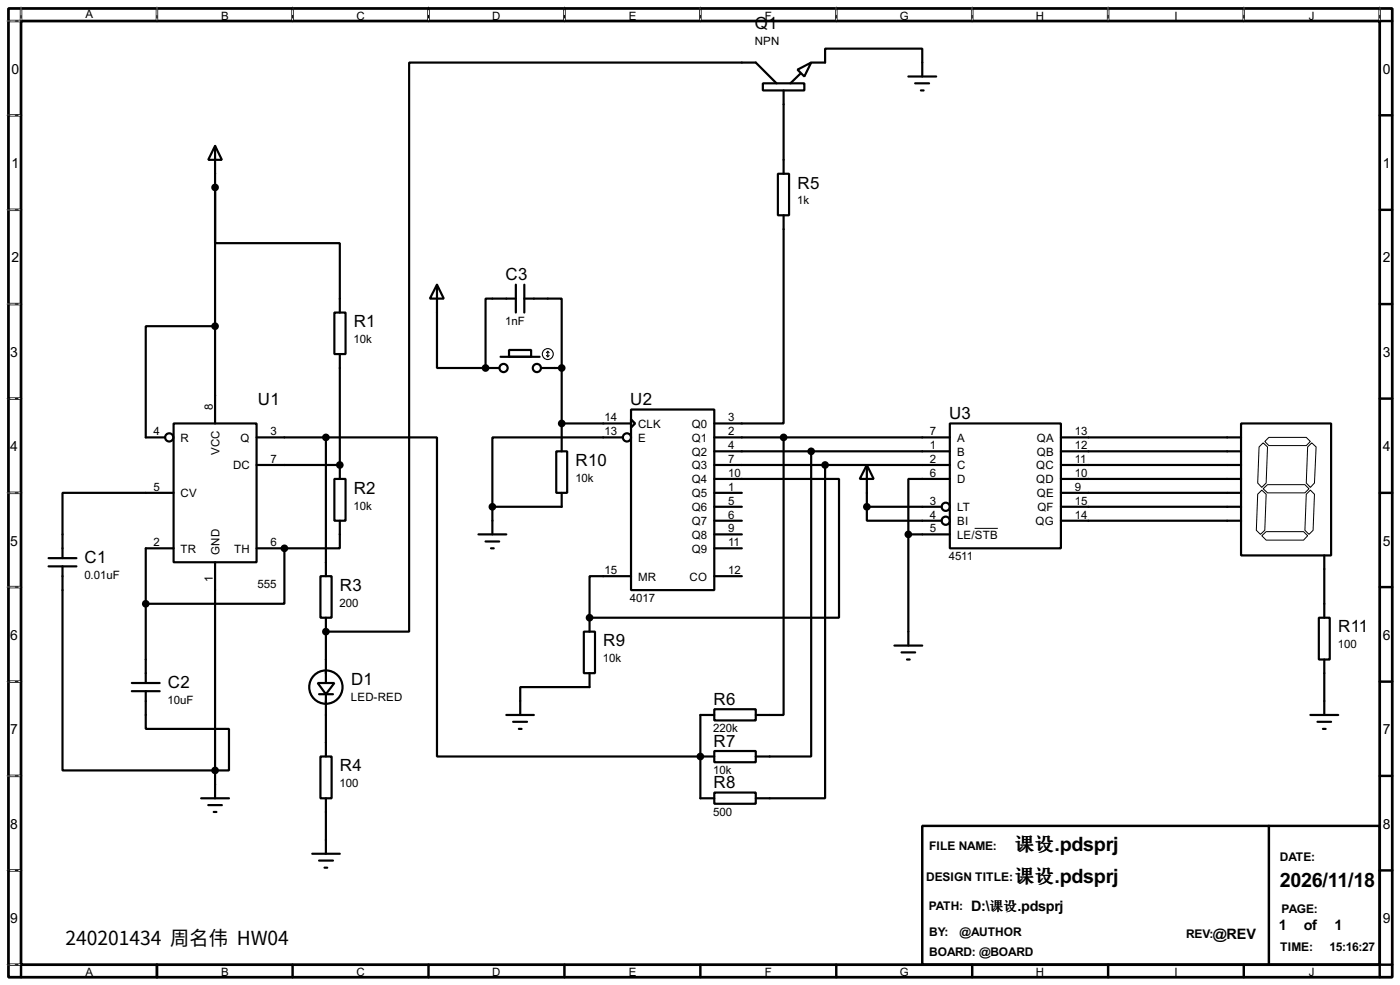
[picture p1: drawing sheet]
<svg xmlns="http://www.w3.org/2000/svg" width="256mm" height="180mm" viewBox="0 0 256 180" stroke-linecap="round" stroke-linejoin="round" font-family="sans-serif">
<path d="M1.6 1.6h253.5v177.3h-253.5zM3.9 3.9h248.9v172.7h-248.9z" fill="none" stroke="#000" stroke-width=".5"/>
<g fill="none" stroke="#000" stroke-width=".45">
<path d="M3.9 1.6v2.3h-2.3M28.8 1.6v2.3M53.6 1.6v2.3M78.5 1.6v2.3M103.4 1.6v2.3M128.3 1.6v2.3M153.2 1.6v2.3M178.1 1.6v2.3M203 1.6v2.3M227.9 1.6v2.3M252.8 1.6v2.3h2.3M1.6 21.1h2.3"/>
<path d="M1.6 38.4h2.3M252.8 21.1h2.3M252.8 38.4h2.3M1.6 55.7h2.3M252.8 55.7h2.3M1.6 73h2.3M252.8 73h2.3M1.6 90.2h2.3M252.8 90.2h2.3M1.6 107.5h2.3M252.8 107.5h2.3M1.6 124.8h2.3"/>
<path d="M252.8 124.8h2.3M1.6 142h2.3M1.6 159.3h2.3M169 151.2h83.8v25.4h-83.8zM232.5 151.2v25.4M252.8 142h2.3M252.8 159.3h2.3M1.6 176.6h2.3v2.3M28.8 176.6v2.3M53.6 176.6v2.3M78.5 176.6v2.3M103.4 176.6v2.3"/>
<path d="M128.3 176.6v2.3M153.2 176.6v2.3M178.1 176.6v2.3M203 176.6v2.3M227.9 176.6v2.3M255.1 176.6h-2.3v2.3"/>
</g>
<g fill="none" stroke="#fff" stroke-width=".18">
<path d="M1.3 3.9h2.3M3.9 1.3v2.3M28.8 1.3v2.3M53.6 1.3v2.3M78.5 1.3v2.3M103.4 1.3v2.3M128.3 1.3v2.3M153.2 1.3v2.3M178.1 1.3v2.3M203 1.3v2.3M227.9 1.3v2.3M252.8 1.3v2.3"/>
<path d="M1.3 21.1h2.3M1.3 38.4h2.3M1.3 55.7h2.3M1.3 73h2.3M1.3 90.2h2.3M1.3 107.5h2.3M1.3 124.8h2.3M1.3 142h2.3M1.3 159.3h2.3M1.3 176.6h2.3"/>
</g>
<g fill="none" stroke="#000" stroke-width=".18" stroke-dasharray=".5 1">
<path d="M1.3 3.9h2.3M3.9 1.3v2.3M28.8 1.3v2.3M53.6 1.3v2.3M78.5 1.3v2.3M103.4 1.3v2.3M128.3 1.3v2.3M153.2 1.3v2.3M178.1 1.3v2.3M203 1.3v2.3M227.9 1.3v2.3M252.8 1.3v2.3"/>
<path d="M1.3 21.1h2.3M1.3 38.4h2.3M1.3 55.7h2.3M1.3 73h2.3M1.3 90.2h2.3M1.3 107.5h2.3M1.3 124.8h2.3M1.3 142h2.3M1.3 159.3h2.3M1.3 176.6h2.3"/>
</g>
<g fill="none" stroke="#000" stroke-width=".4">
<path d="M139.8 15.3h7.6v1.3h-7.6zM142.3 15.3l-3.8-3.8h-63.5v104.1h-15.3M143.6 16.6v15.2M146.1 12.8l2.5-1.3-1.2 2.5zM146.6 13.5l-1.8 1.8M148.6 11.5h2.6v-2.6h17.8v5.1M166.4 14h5.1M167.7 15.3h2.5M168.7 16.6h.5M39.4 26.7l1.3 2.6h-2.5zM39.4 34.3v10.2h22.9v12.7M39.4 26.7v50.8"/>
<path d="M142.5 31.8h2.1v7.6h-2.1zM143.6 39.4v38.1h-12.7M39.4 59.7h-12.7v20.4h3.6M61.3 57.2h2v7.6h-2zM80.1 52.1l1.2 2.6h-2.5zM80.1 52.1v15.3h8.9M94.5 54.7h-5.5v12.7M94.5 52.1v5.1M96.1 54.7h6.8v12.7M96.1 52.1v5.1M31.8 77.5h15.2v25.4h-15.2zM62.3 64.8v22.9"/>
<path d="M89 67.4h2.5M91.7 65.3h7.2M93.3 64.1h4v1.2h-4zM99.1 67.4h3.8M102.9 67.4v15.2M102.9 77.5h12.7M115.6 75h15.3v33h-15.3zM115.6 76.8l.8 .7-.8 .8zM174 77.5h20.4v22.9h-20.4zM227.4 77.5h16.5v24.2h-16.5zM31.8 90.2h-20.3v12M47 80.1h12.7"/>
<path d="M47 85.1h15.3M59.7 80.1h20.4v58.4h50.8M59.7 80.1v25.4M61.3 87.7h2v7.6h-2zM62.3 95.3v5.1h-10.2M87.7 97.8h5.1M89 99.1h2.5M90.2 92.8v5M101.9 82.6h2v7.6h-2zM102.9 90.2v2.6h-12.7M114.1 80.1h-23.9v12.7M130.9 87.7h22.8v25.4h-45.7"/>
<path d="M130.9 80.1h43.1M130.9 82.6h43.1M130.9 85.1h43.1M130.9 90.2h5M130.9 92.8h5M130.9 95.3h5M130.9 97.8h5M143.6 80.1v50.8h-5.1M148.6 82.6v55.9h-10.1M151.2 85.1v61h-12.7M158.8 85.1l1.3 2.6h-2.6zM158.8 92.8v2.5h13.7"/>
<path d="M158.8 92.8h13.7M158.8 85.1v7.7M166.4 97.8v20.4M166.4 97.8h7.6M174 87.7h-7.6v10.1M194.4 80.1h33M194.4 82.6h33M194.4 85.1h33M194.4 87.7h33M194.4 90.2h33M194.4 92.8h33M194.4 95.3h33"/>
<path d="M8.9 103.7h5.1M8.9 102.2h5.1M11.5 103.7v37.3h30.5v-7.6h-15.3v-6.9M31.8 100.4h-5.1v24.6M39.4 102.9v43.2M47 100.4h5.1M52.1 100.4v10.1h-25.4M58.7 105.5h2.1v7.6h-2.1zM59.7 113.1v11.9M90 100.4h.5M107 115.6h2v7.6h-2zM108 113.1v2.5"/>
<path d="M115.6 105.5h-7.6v7.6M130.9 100.4h5M130.9 105.5h5M163.9 118.2h5.1M165.2 119.4h2.5M241.6 113.1h2v7.6h-2zM242.6 101.7v11.4M24.2 126.5h5.1M24.2 125h5.1M58.2 125h3.1l-1.6 2.1zM58.5 127.1h2.5M58.7 138.5h2.1v7.6h-2.1z"/>
<path d="M59.7 127.1v11.4M92.8 130.9h5M94 132.1h2.6M95.1 133.4h.5M108 123.2v2.6h-12.7v5.1M130.9 129.8h7.6v2.1h-7.6zM130.9 137.5h7.6v2h-7.6zM130.9 130.9h-2.6v15.2h2.6M166.2 120.7h.5M240.1 130.9h5.1M241.4 132.1h2.5M242.4 133.4h.5"/>
<path d="M242.6 120.7v10.2M36.9 146.1h5.1M38.2 147.4h2.5M39.2 148.6h.5M57.2 156.3h5.1M58.5 157.5h2.5M59.5 158.8h.5M59.7 146.1v10.2M130.9 145.1h7.6v2h-7.6z"/>
<circle cx="92.2" cy="67.4" r=".75"/>
<circle cx="98.3" cy="67.4" r=".75"/>
<circle cx="31" cy="80.1" r=".75"/>
<circle cx="114.8" cy="80.1" r=".75"/>
<circle cx="173.2" cy="92.8" r=".75"/>
<circle cx="173.2" cy="95.3" r=".75"/>
<circle cx="59.7" cy="125.8" r="3.1"/>
</g>
<g fill="#000">
<circle cx="89" cy="67.4" r=".2"/>
<circle cx="62.3" cy="85.1" r=".2"/>
<circle cx="52.1" cy="100.4" r=".2"/>
<circle cx="59.7" cy="115.6" r=".2"/>
<circle cx="108" cy="113.1" r=".2"/>
<circle cx="128.3" cy="138.5" r=".2"/>
</g>
<path d="M178.6 96.7h4.2M230.4 90.5l.8-.8 .8 .8-.3 6.6-.8 .7-.7-.7zM230.7 81.8l.7-.7 .8 .7-.2 6.6-.8 .8-.8-.8zM231.2 98.1l.8-.8h6.8l.8 .8-.8 .8h-6.8zM231.4 89.5l.8-.8h6.9l.7 .8-.7 .7h-6.9zM231.7 80.8l.8-.7h6.8l.8 .7-.8 .8h-6.8zM239.3 90.5l.8-.8 .7 .8-.2 6.6-.8 .7-.7-.7zM239.6 81.8l.7-.7 .8 .7-.3 6.6-.7 .8-.8-.8z" fill="none" stroke="#000" stroke-width=".18"/>
<g fill="#000" stroke="#000" stroke-width=".4">
<circle cx="39.4" cy="34.3" r=".5"/>
<circle cx="39.4" cy="59.7" r=".5"/>
<circle cx="88.9" cy="67.4" r=".5"/>
<circle cx="102.9" cy="67.4" r=".5"/>
<circle cx="102.9" cy="77.5" r=".5"/>
<circle cx="59.7" cy="80.1" r=".5"/>
<circle cx="62.2" cy="85.1" r=".5"/>
<circle cx="90.2" cy="92.8" r=".5"/>
<circle cx="143.5" cy="80.1" r=".5"/>
<circle cx="148.6" cy="82.6" r=".5"/>
<circle cx="151.1" cy="85.1" r=".5"/>
<circle cx="158.8" cy="92.8" r=".5"/>
<circle cx="166.4" cy="97.8" r=".5"/>
<circle cx="26.7" cy="110.5" r=".5"/>
<circle cx="52.1" cy="100.4" r=".5"/>
<circle cx="59.7" cy="115.6" r=".5"/>
<circle cx="108" cy="113.1" r=".5"/>
<circle cx="128.3" cy="138.5" r=".5"/>
<circle cx="39.4" cy="141" r=".5"/>
</g>
<g fill="none" stroke="#000" stroke-width=".2">
<path d="M100.1 65.1l.3 .2M100.4 64.3v1M100.4 64.3l-.3 .3M100.4 64.3l.2 .3M100.6 65.1l-.2 .2"/>
<circle cx="100.3" cy="64.8" r="1"/>
</g>
<g font-size="4.1">
<text x="193.2" y="155.8">.pdsprj</text>
<text x="193.2" y="161.7">.pdsprj</text>
<text x="234.5" y="162.4">2026/11/18</text>
</g>
<g font-size="3.6">
<text x="186" y="155.8">课设</text>
<text x="186" y="161.7">课设</text>
</g>
<g font-size="3.5">
<text x="138.3" y="5.3">Q1</text>
<text x="146.1" y="34.5">R5</text>
<text x="92.6" y="51.3">C3</text>
<text x="64.8" y="59.9">R1</text>
<text x="47.3" y="74.1">U1</text>
<text x="115.5" y="74.1">U2</text>
<text x="173.9" y="76.7">U3</text>
<text x="105.5" y="85.3">R10</text>
<text x="64.8" y="90.4">R2</text>
<text x="15.5" y="103.1">C1</text>
<text x="62.3" y="108.2">R3</text>
<text x="110.5" y="118.3">R9</text>
<text x="245.2" y="115.8">R11</text>
<text x="30.8" y="125.9">C2</text>
<text x="64.3" y="125.4">D1</text>
<text x="130.7" y="129">R6</text>
<text x="130.7" y="136.7">R7</text>
<text x="62.3" y="141.2">R4</text>
<text x="130.7" y="144.3">R8</text>
<text x="12" y="172.9">240201434 周名伟 HW04</text>
</g>
<g font-size="3">
<text x="177.9" y="166.7">D:\</text>
<text x="186.4" y="166.7">.pdsprj</text>
<text x="222.2" y="171.8">@REV</text>
<text x="234.3" y="170.3">1</text>
<text x="238.9" y="170.3">of</text>
<text x="244.5" y="170.3">1</text>
</g>
<g font-size="2.9">
<text x="2.1" y="13.5">0</text>
<text x="253.4" y="13.5">0</text>
<text x="2.1" y="30.7">1</text>
<text x="253.4" y="30.7">1</text>
<text x="2.1" y="48">2</text>
<text x="253.4" y="48">2</text>
<text x="1.9" y="65.3">3</text>
<text x="253.4" y="65.3">3</text>
<text x="1.9" y="82.5">4</text>
<text x="253.4" y="82.5">4</text>
<text x="1.9" y="99.9">5</text>
<text x="253.4" y="99.9">5</text>
<text x="1.9" y="117.1">6</text>
<text x="253.4" y="117.1">6</text>
<text x="1.9" y="134.4">7</text>
<text x="253.4" y="134.4">7</text>
<text x="1.9" y="151.7">8</text>
<text x="253.4" y="151.7">8</text>
<text x="1.9" y="168.9">9</text>
<text x="253.4" y="168.9">9</text>
</g>
<g font-size="2.5">
<text x="170.2" y="155.6">FILE NAME:</text>
<text x="169.7" y="161.2">DESIGN TITLE:</text>
<text x="234.5" y="157.7">DATE:</text>
<text x="170.1" y="166.5">PATH:</text>
<text x="181.3" y="166.7">课设</text>
<text x="234.8" y="167.1">PAGE:</text>
<text x="170.2" y="171.4">BY:</text>
<text x="175.8" y="171.4">@AUTHOR</text>
<text x="217.3" y="171.6">REV:</text>
<text x="170.2" y="175">BOARD: @BOARD</text>
<text x="234.5" y="174.1">TIME:</text>
<text x="243.6" y="174.1">15:16:27</text>
</g>
<g font-size="2.4">
<text x="15.6" y="3.4">A</text>
<text x="40.5" y="3.6">B</text>
<text x="65.3" y="3.6">C</text>
<text x="90.2" y="3.6">D</text>
<text x="115.2" y="3.6">E</text>
<text x="140.1" y="3.6">F</text>
<text x="164.8" y="3.6">G</text>
<text x="189.8" y="3.6">H</text>
<text x="215.1" y="3.6">I</text>
<text x="239.8" y="3.6">J</text>
<text x="138.3" y="8.2">NPN</text>
<text x="146.1" y="37.4">1k</text>
<text x="92.6" y="59.4">1nF</text>
<text x="64.8" y="62.8">10k</text>
<text x="39" y="75" transform="rotate(-90 39 75)">8</text>
<text x="110.8" y="77.1">14</text>
<text x="133.4" y="77.1">3</text>
<text x="28.1" y="79.7">4</text>
<text x="33.1" y="80.8">R</text>
<text x="40.2" y="83.3" transform="rotate(-90 40.2 83.3)">VCC</text>
<text x="44.1" y="80.8">Q</text>
<text x="49.6" y="79.7">3</text>
<text x="110.8" y="79.7">13</text>
<text x="116.9" y="78.3">CLK</text>
<text x="116.9" y="80.8">E</text>
<text x="126.7" y="78.3">Q0</text>
<text x="126.7" y="80.8">Q1</text>
<text x="126.7" y="83.4">Q2</text>
<text x="133.4" y="79.7">2</text>
<text x="133.4" y="82.2">4</text>
<text x="170.4" y="79.7">7</text>
<text x="170.4" y="82.2">1</text>
<text x="175.3" y="80.8">A</text>
<text x="175.3" y="83.4">B</text>
<text x="189.9" y="80.8">QA</text>
<text x="189.9" y="83.4">QB</text>
<text x="196.9" y="79.7">13</text>
<text x="196.9" y="82.2">12</text>
<text x="28.1" y="89.8">5</text>
<text x="42.7" y="85.9">DC</text>
<text x="49.6" y="84.7">7</text>
<text x="105.4" y="88.2">10k</text>
<text x="126.7" y="85.9">Q3</text>
<text x="126.7" y="88.5">Q4</text>
<text x="133.4" y="84.7">7</text>
<text x="133.4" y="87.3">10</text>
<text x="133.4" y="89.8">1</text>
<text x="170.4" y="84.7">2</text>
<text x="170.4" y="87.3">6</text>
<text x="175.3" y="85.9">C</text>
<text x="175.3" y="88.5">D</text>
<text x="189.8" y="85.9">QC</text>
<text x="189.8" y="88.5">QD</text>
<text x="196.9" y="84.7">11</text>
<text x="196.9" y="87.3">10</text>
<text x="196.9" y="89.8">9</text>
<text x="33.1" y="91">CV</text>
<text x="64.8" y="93.3">10k</text>
<text x="126.7" y="91">Q5</text>
<text x="126.7" y="93.6">Q6</text>
<text x="133.4" y="92.4">5</text>
<text x="133.4" y="94.9">6</text>
<text x="170.4" y="92.4">3</text>
<text x="170.4" y="94.9">4</text>
<text x="175.3" y="93.6">LT</text>
<text x="189.9" y="91">QE</text>
<text x="190" y="93.6">QF</text>
<text x="196.9" y="92.4">15</text>
<text x="196.9" y="94.9">14</text>
<text x="28.1" y="100">2</text>
<text x="33.1" y="101.2">TR</text>
<text x="40.2" y="101.6" transform="rotate(-90 40.2 101.6)">GND</text>
<text x="42.9" y="101.2">TH</text>
<text x="49.6" y="100">6</text>
<text x="126.7" y="96.1">Q7</text>
<text x="126.7" y="98.6">Q8</text>
<text x="126.7" y="101.2">Q9</text>
<text x="133.4" y="97.4">9</text>
<text x="133.4" y="100">11</text>
<text x="170.4" y="97.4">5</text>
<text x="175.3" y="96.1">BI</text>
<text x="175.3" y="98.6">LE/STB</text>
<text x="189.7" y="96.1">QG</text>
<text x="15.5" y="106">0.01uF</text>
<text x="39" y="106.6" transform="rotate(-90 39 106.6)">1</text>
<text x="47.2" y="107.7">555</text>
<text x="110.8" y="105.1">15</text>
<text x="116.9" y="106.3">MR</text>
<text x="126.3" y="106.3">CO</text>
<text x="133.4" y="105.1">12</text>
<text x="173.8" y="102.6">4511</text>
<text x="62.2" y="111.1">200</text>
<text x="115.4" y="110.2">4017</text>
<text x="245.1" y="118.7">100</text>
<text x="110.5" y="121.2">10k</text>
<text x="30.7" y="128.9">10uF</text>
<text x="64.3" y="128.3">LED-RED</text>
<text x="130.7" y="134.1">220k</text>
<text x="130.7" y="141.7">10k</text>
<text x="62.2" y="144.1">100</text>
<text x="130.7" y="149.3">500</text>
<text x="15.6" y="178.7">A</text>
<text x="40.5" y="178.7">B</text>
<text x="65.3" y="178.7">C</text>
<text x="90.2" y="178.7">D</text>
<text x="115.2" y="178.7">E</text>
<text x="140.1" y="178.7">F</text>
<text x="164.8" y="178.7">G</text>
<text x="189.8" y="178.7">H</text>
<text x="215.1" y="178.7">I</text>
<text x="239.8" y="178.7">J</text>
</g>
</svg>
